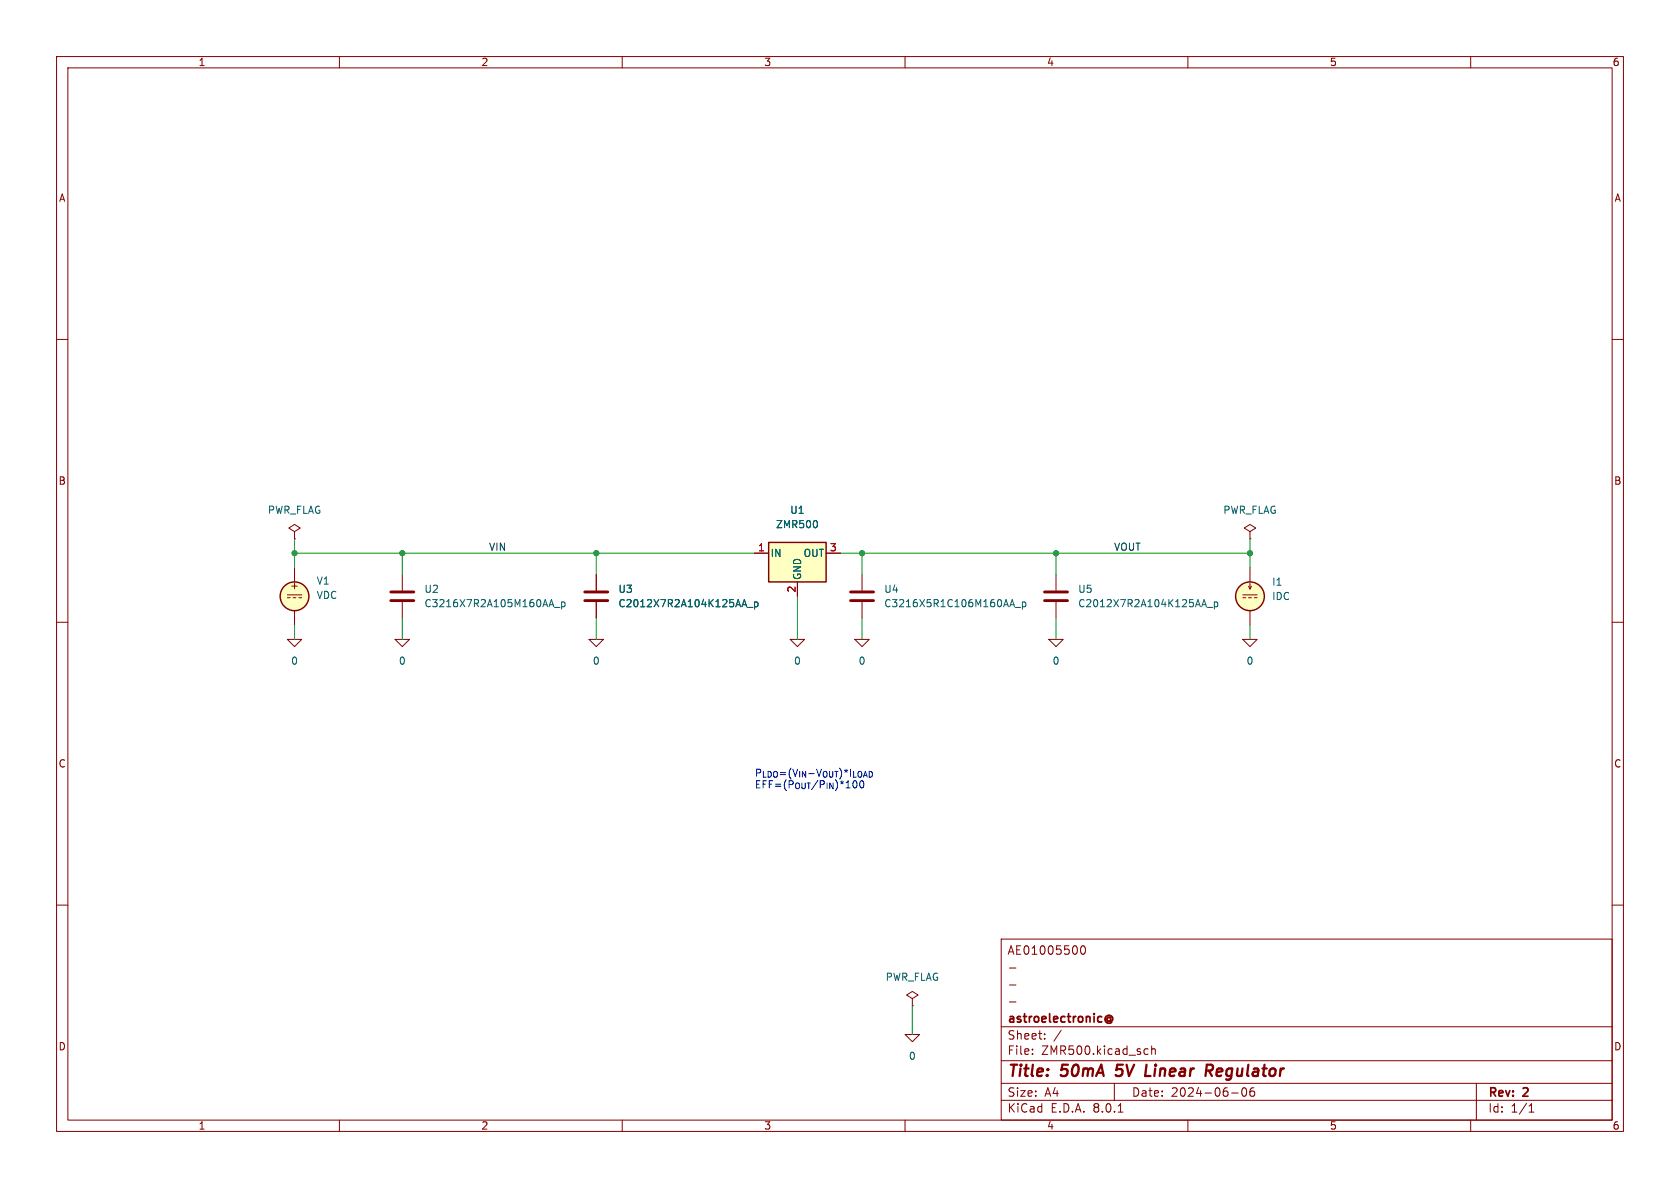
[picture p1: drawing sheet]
<svg xmlns="http://www.w3.org/2000/svg" width="297mm" height="210mm" viewBox="0 0 297 210" stroke-linecap="round" stroke-linejoin="round" font-family="sans-serif">
<g fill="none" stroke="#840000" stroke-width=".18">
<path d="M10 10h277v190h-277zM12 12h273v186h-273zM60 10v2M110 10v2M160 10v2M210 10v2M260 10v2M10 60h2M285 60h2M52.1 94l1-.7-1-.6-1 .6 1 .7v1.3M52.1 95.3h.1M221 94l1-.7-1-.6-1 .6 1 .7v1.3"/>
<path d="M221 95.3h.1M10 110h2M50.8 113h2.5l-1.2 1.3zM50.8 105.2h2.5M50.8 105.7h.5M51.8 105.7h.5M52.1 100.3v2.6M52.1 108v2.5M52.8 105.7h.5M105.4 101.6v2.8M105.4 106.4v2.8M139.7 113h2.5l-1.2 1.3z"/>
<path d="M151.1 113h2.6l-1.3 1.3zM185.4 113h2.6l-1.3 1.3zM186.7 101.6v2.8M186.7 106.4v2.8M219.7 113h2.5l-1.2 1.3zM219.7 105.2h2.5M219.7 105.7h.5M220.7 103.6l.3 .5 .2-.5M220.7 105.7h.5M221 100.3v2.6M221 103.1v1M221 108v2.5"/>
<path d="M221.7 105.7h.5M285 110h2M10 160h2M285 160h2M177 166h108v32h-108zM178.5 177.1h1.1M178.5 174.1h1.1M178.5 171.1h1.1M191.2 167.3l.2-.1a.81 .81 0 0 1 .6 .6 .81 .81 0 0 1-.3 .8l-.2 .1a.81 .81 0 0 1-.3-1.4zM60 198v2M110 198v2M160 198v2"/>
<path d="M177 194.5h108M177 191.5h108M177 187.5h108M177 181.5h108M182.5 186.3v.1M182.5 185.5v.1M184.7 183.6v.1M184.7 182.8v.1M187.6 182.1l-1.3 2M197 191.5v3M197.7 196.6h.8M202.5 185.4l.5 .1"/>
<path d="M203 186.3l-.5 .1M203.6 185.5l.2-.1 .4 .1v.9M203.6 184.9v1.5M210 198v2M217.7 193.2h1.2M219.7 192.4a.81 .81 0 0 0 .3 1.4l.2-.1 .2-.5-.2-.8M221.2 192.4a1.17 1.17 0 0 0-.1 1.3h.6l.1-.5-.3-.3h-.3l-.2 .3M260 198v2M261 191.5v6.5M270.3 196.6h.9M270.3 195.5l.4-.4v1.5"/>
</g>
<path d="M197.2 190l.3 .2M197.6 188.2l-.3 1 .1-.1M202.4 190.2h1M213.4 188.2l.9 .1a.58 .58 0 0 1-.3 1h-.8M213.7 189.3l.6 .9" fill="none" stroke="#840000" stroke-width=".4"/>
<path d="M195.6 179.7a.61 .61 0 0 1 .9-.1 .61 .61 0 0 1 0 .9l-.2-.1M196.3 180a.36 .36 0 0 0-.5-.1 .36 .36 0 0 0 0 .6 .36 .36 0 0 0 .5-.1M196.3 179.8v.6M195.6 180.7a.69 .69 0 0 0 1 0" fill="none" stroke="#840000" stroke-width=".3"/>
<path d="M103.4 106.2h4M103.4 104.6h4M184.7 106.2h4M184.7 104.6h4" fill="none" stroke="#840000" stroke-width=".51"/>
<path d="M131.6 106l.4 1.3M132.1 107.4h1M133.4 106.4v1.3M133.4 106.5l.4-.1 .2 .3-.1 .5h-.5M212.9 106l.4 1.3M213.4 107.4h1M214.7 106.5l.3-.1 .3 .3-.1 .5h-.5M214.7 106.4v1.3" fill="none" stroke="#006464" stroke-width=".18"/>
<g fill="#ffffc2" stroke="#ffffc2" stroke-width=".18">
<circle cx="221" cy="105.4" r="2.54"/>
<circle cx="52.1" cy="105.4" r="2.54"/>
</g>
<g fill="none" stroke="#840000" stroke-width=".25">
<circle cx="52.1" cy="105.4" r="2.54"/>
<circle cx="221" cy="105.4" r="2.54"/>
</g>
<path d="M135.9 95.9h10.1v7h-10.1z" fill="#ffffc2"/>
<path d="M135.9 95.9h10.1v7h-10.1z" fill="none" stroke="#840000" stroke-width=".25"/>
<g fill="none" stroke="#840000" stroke-width=".18">
<path d="M133.3 97.8h2.6M146 97.8h2.6M69.8 113h2.6l-1.3 1.3zM71.1 101.6v2.8M71.1 106.4v2.8M104.1 113h2.6l-1.3 1.3zM105.4 101.6v2.8M105.4 106.4v2.8M141 102.9v2.5M152.4 101.6v2.8M152.4 106.4v2.8M161.3 176.5l1-.6-1-.6-1 .6 1 .6v1.3"/>
<path d="M161.3 177.8h.1M160 182.9h2.6l-1.3 1.3z"/>
</g>
<path d="M144.4 92.1l.1 .4-.1 .7M98 107.4h1M99.3 106.5l.4-.1 .2 .3-.1 .5h-.5M99.3 106.4v1.3M131.6 106l.4 1.3M132.1 107.4h1M133.4 106.5l.4-.1 .2 .3-.1 .5h-.5M133.4 106.4v1.3M179.5 107.4h1M180.8 106.4v1.3M180.8 106.5l.3-.1 .3 .3-.2 .5h-.4" fill="none" stroke="#006464" stroke-width=".18"/>
<path d="M69.1 106.2h4.1M69.1 104.6h4.1M150.4 106.2h4M150.4 104.6h4" fill="none" stroke="#840000" stroke-width=".51"/>
<g fill="none" stroke="#009600" stroke-width=".18">
<path d="M52.1 97.8h81.2M52.1 95.3v5M71.1 97.8v3.8M105.4 97.8v3.8M148.6 97.8h72.4M152.4 97.8v3.8M186.7 97.8v3.8M221 95.3v5M52.1 110.5v2.5M71.1 109.2v3.8M105.4 109.2v3.8M141 105.4v7.6"/>
<path d="M152.4 109.2v3.8M186.7 109.2v3.8M221 110.5v2.5M161.3 177.8v5.1"/>
</g>
<g fill="#009600" stroke="#009600" stroke-width=".18">
<circle cx="186.7" cy="97.8" r=".46"/>
<circle cx="105.4" cy="97.8" r=".46"/>
<circle cx="221" cy="97.8" r=".46"/>
<circle cx="52.1" cy="97.8" r=".46"/>
<circle cx="71.1" cy="97.8" r=".46"/>
<circle cx="152.4" cy="97.8" r=".46"/>
</g>
<g font-size="2.8" fill="#840000">
<text x="178" y="190.9">Title:</text>
<text x="187.7" y="190.9">50mA</text>
<text x="198.2" y="190.9">5V</text>
<text x="204.1" y="190.9">Linear</text>
<text x="215.6" y="190.9">Regulator</text>
</g>
<g font-size="2.1" fill="#840000">
<text x="178" y="169">AE01005500</text>
<text x="178" y="184">Sheet:</text>
<text x="178" y="181.2">astroelectronic@</text>
<text x="178" y="186.7">File:</text>
<text x="184.1" y="186.7">ZMR500.kicad_sch</text>
<text x="178" y="196.9">KiCad</text>
<text x="178" y="194.1">Size:</text>
<text x="184.7" y="194.1">A4</text>
<text x="185.7" y="196.9">E.D.A.</text>
<text x="193.3" y="196.9">8.0.1</text>
<text x="200" y="194.1">Date:</text>
<text x="207" y="194.1">2024-06-06</text>
<text x="263" y="194.3">Rev:</text>
<text x="263" y="196.9">Id:</text>
<text x="267.1" y="196.9">1/1</text>
<text x="269.4" y="194.3">2</text>
</g>
<g font-size="1.8" fill="#840000">
<text x="35" y="11.9">1</text>
<text x="85" y="11.9">2</text>
<text x="135" y="11.9">3</text>
<text x="185" y="11.9">4</text>
<text x="235" y="11.9">5</text>
<text x="285" y="11.9">6</text>
<text x="10.3" y="35.9">A</text>
<text x="285.3" y="35.9">A</text>
<text x="10.3" y="85.9">B</text>
<text x="285.3" y="85.9">B</text>
<text x="51.2" y="104.4">+</text>
<text x="10.3" y="135.9">C</text>
<text x="285.3" y="135.9">C</text>
<text x="10.3" y="185.9">D</text>
<text x="285.3" y="185.9">D</text>
<text x="35" y="199.9">1</text>
<text x="85" y="199.9">2</text>
<text x="135" y="199.9">3</text>
<text x="185" y="199.9">4</text>
<text x="235" y="199.9">5</text>
<text x="285" y="199.9">6</text>
</g>
<g font-size="1.8" fill="#006464">
<text x="47.3" y="91">PWR_FLAG</text>
<text x="137.1" y="93.6">ZMR500</text>
<text x="139.6" y="91">U1</text>
<text x="216.2" y="91">PWR_FLAG</text>
<text x="136.1" y="98.7">IN</text>
<text x="142" y="98.7">OUT</text>
<text x="55.9" y="103.5">V1</text>
<text x="55.9" y="106.1">VDC</text>
<text x="74.9" y="107.5">C3216X7R2A105M160AA_p</text>
<text x="74.9" y="105">U2</text>
<text x="109.2" y="107.5">C2012X7R2A104K125AA_p</text>
<text x="109.2" y="105">U3</text>
<text x="141.8" y="102.6" transform="rotate(-90 141.8 102.6)">GND</text>
<text x="156.2" y="107.5">C3216X5R1C106M160AA_p</text>
<text x="156.2" y="105">U4</text>
<text x="190.5" y="107.5">C2012X7R2A104K125AA_p</text>
<text x="190.5" y="105">U5</text>
<text x="224.8" y="103.7">I1</text>
<text x="224.8" y="106.3">IDC</text>
<text x="51.4" y="117.7">0</text>
<text x="70.4" y="117.7">0</text>
<text x="104.7" y="117.7">0</text>
<text x="140.3" y="117.7">0</text>
<text x="151.7" y="117.7">0</text>
<text x="186" y="117.7">0</text>
<text x="220.3" y="117.7">0</text>
<text x="156.5" y="173.6">PWR_FLAG</text>
<text x="160.6" y="187.6">0</text>
</g>
<g font-size="1.8" fill="#0f0f0f">
<text x="86.4" y="97.4">VIN</text>
<text x="196.8" y="97.4">VOUT</text>
</g>
<g font-size="1.8" fill="#a90000">
<text x="133.9" y="97.5">1</text>
<text x="146.6" y="97.5">3</text>
<text x="140.7" y="104.8" transform="rotate(-90 140.7 104.8)">2</text>
</g>
<g font-size="1.8" fill="#0000c2">
<text x="133.3" y="137.4">P_{LDO}=(V_{IN}-V_{OUT})*I_{LOAD}</text>
<text x="133.3" y="139.5">EFF=(P_{OUT}/P_{IN})*100</text>
</g>
</svg>
